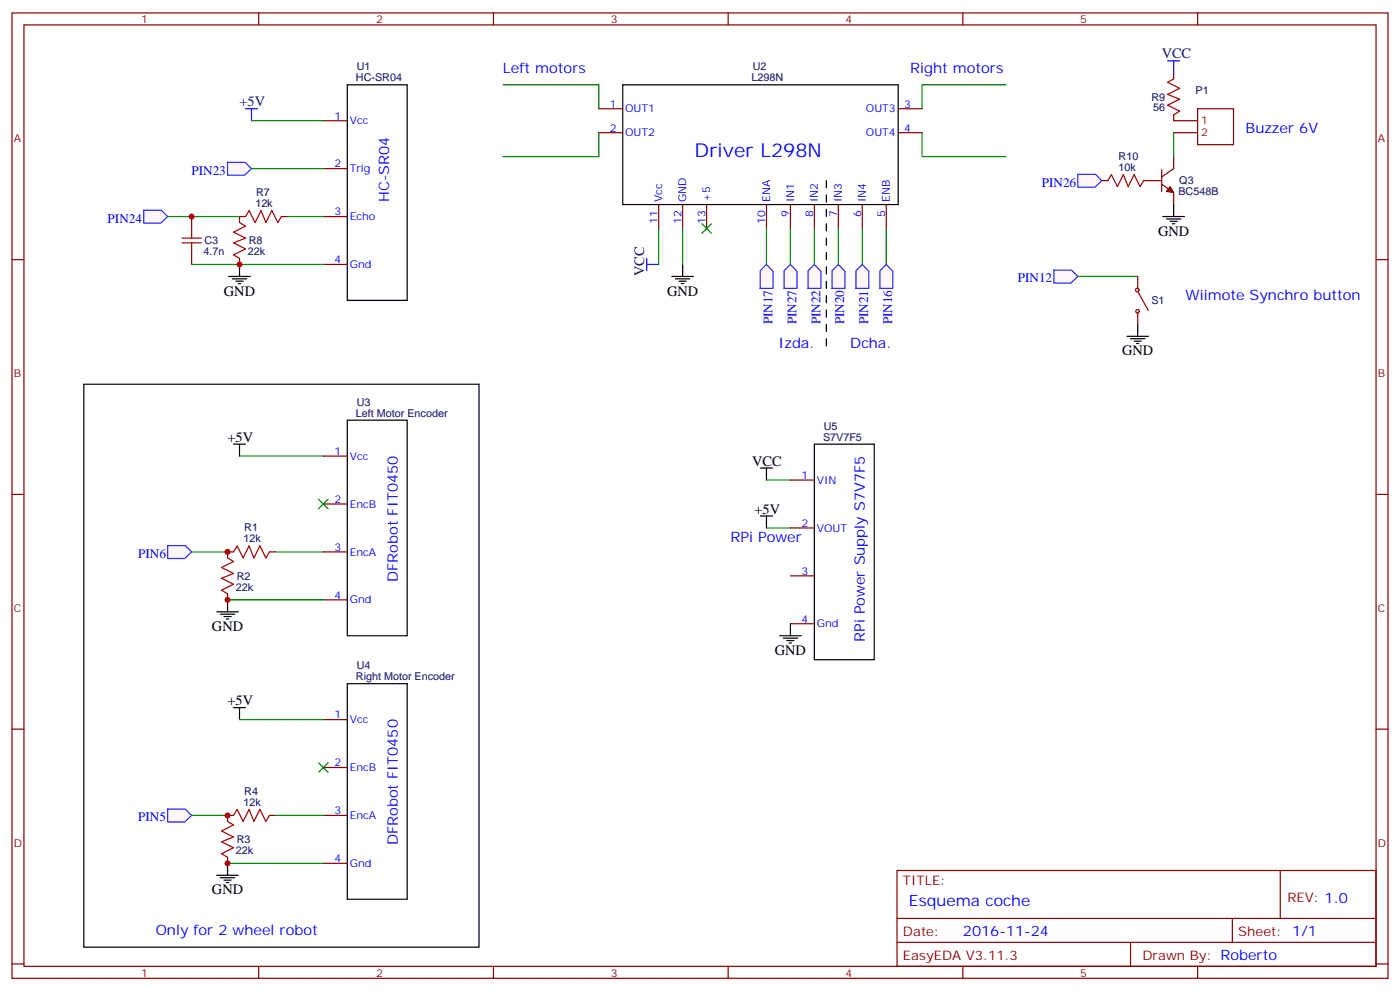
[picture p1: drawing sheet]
<svg xmlns="http://www.w3.org/2000/svg" width="412mm" height="292mm" viewBox="0 0 412 292" stroke-linecap="round" stroke-linejoin="round" font-family="sans-serif">
<path d="M102.3 25h17.6v63.5h-17.6zM183.4 25h81.2v35.3h-81.2zM24.7 113.2h116.4v165.8h-116.4zM102.3 123.8h17.6v63.5h-17.6zM239.9 130.8h17.6v63.5h-17.6zM102.3 201.4h17.6v63.5h-17.6z" fill="none" stroke="#000" stroke-width=".35"/>
<path d="M243.4 53.2v49.4" fill="none" stroke="#000" stroke-width=".35" stroke-dasharray="2.1 2.1"/>
<g fill="none" stroke="#870000" stroke-width=".35">
<path d="M3.5 3.8h405.4v284.3h-405.4zM7.1 7.3h398.2v277.3h-398.2zM76.2 3.8v3.5M145.3 3.8v3.5M214.5 3.8v3.5M283.6 3.8v3.5M352.8 3.8v3.5M95.2 35.6h7.1M176.4 32h7M176.4 39.1h7M264.6 32h7M264.6 39.1h7"/>
<path d="M345.7 21.4v1.8M345.7 33.8v1.8M95.2 49.7h7.1M324.6 53.2h1.7M336.9 53.2h5.3M342.2 54.3l3.5 2.4v3.6M342.2 50v6.4M345.7 46.1v3.6l-3.5 2.4M3.5 76.5h3.6M56.4 63.8v3.5M56.4 74.4v3.5M70.6 76.1v1.8"/>
<path d="M72.3 63.8h-1.7v1.7M82.9 63.8h1.8M95.2 63.8h7.1M95.2 77.9h7.1M194 60.3v7M201.1 60.3v7M208.1 60.3v7M225.8 60.3v7M232.8 60.3v7M239.9 60.3v7M246.9 60.3v7M254 60.3v7"/>
<path d="M261.1 60.3v7M405.3 76.5h3.6M335.1 81.4v3.5M335.1 92v3.5M95.2 134.3h7.1M3.5 145.6h3.6M95.2 148.4h7.1M232.8 141.4h7.1M232.8 155.5h7.1M405.3 145.6h3.6M67 174.9v1.8M68.8 162.6h-1.8v1.7"/>
<path d="M79.4 162.6h1.7M95.2 162.6h7.1M95.2 176.7h7.1M232.8 169.6h7.1M232.8 183.7h7.1M3.5 214.8h3.6M95.2 211.9h7.1M405.3 214.8h3.6M95.2 226.1h7.1M67 252.5v1.8M68.8 240.2h-1.8v1.7M79.4 240.2h1.7"/>
<path d="M95.2 240.2h7.1M95.2 254.3h7.1M264.2 256.4h141.1v28.2h-141.1zM377.1 256.4v14.1M264.2 270.5h141.1M264.2 277.6h141.1M333 277.6v7M363 270.5v7.1M3.5 283.9h3.6M76.2 284.6v3.5M145.3 284.6v3.5M214.5 284.6v3.5"/>
<path d="M283.6 284.6v3.5M352.8 284.6v3.5M405.3 283.9h3.6"/>
</g>
<g fill="none" stroke="#a10000" stroke-width=".35">
<path d="M345.7 23.2l-1.7 1.1 3.5 1.7-3.5 1.8 3.5 1.4-3.5 1.8 3.5 1.7-1.8 1.1M326.3 53.2l1.1-1.8 1.7 3.6 1.8-3.6 1.4 3.6 1.8-3.6 1.7 3.6 1.1-1.8M53.6 71.5h5.7M53.6 70.1h5.7M56.4 67.3v2.8M56.4 71.5v2.9M70.6 65.5l1.7 1.1-3.5 1.8 3.5 1.7-3.5 1.4 3.5 1.8-3.5 1.8 1.8 1M72.3 63.8l1.1-1.8 1.7 3.5 1.8-3.5 1.4 3.5 1.8-3.5 1.7 3.5 1.1-1.7M335.2 86l3 5.4M67 164.3l1.8 1.1-3.5 1.7 3.5 1.8-3.5 1.4 3.5 1.8-3.5 1.7 1.7 1.1M68.8 162.6l1-1.8 1.8 3.5 1.8-3.5 1.4 3.5 1.8-3.5 1.7 3.5 1.1-1.7M67 241.9l1.8 1.1-3.5 1.8 3.5 1.7-3.5 1.4 3.5 1.8-3.5 1.8 1.7 1"/>
<path d="M68.8 240.2l1-1.8 1.8 3.5 1.8-3.5 1.4 3.5 1.8-3.5 1.7 3.5 1.1-1.7"/>
<circle cx="335" cy="85.4" r=".53"/>
<circle cx="335.1" cy="91.7" r=".53"/>
</g>
<path d="M344.7 55l1 1.7-2.1-.3z" fill="#870000" stroke="#870000" stroke-width=".35"/>
<path d="M345.7 35.6h7.1M345.7 39.1h7.1M352.8 32h10.6v10.6h-10.6z" fill="none" stroke="#800000" stroke-width=".35"/>
<path d="M72.3 32h3.5M74.1 32v3.6" fill="none" stroke="#00f" stroke-width=".35"/>
<g fill="#fff7f7" stroke="#420aff" stroke-width=".35">
<path d="M66.9 47.8h5.3l1.9 1.9-2 1.9h-5.1z"/>
<path d="M42.2 61.9h5.3l1.9 1.9-2 1.9h-5.1z"/>
<path d="M223.9 79.7l1.9-1.8 1.9 2v5l-3.8 .1z"/>
<path d="M231 79.7l1.8-1.8 2 2v5l-3.8 .1z"/>
<path d="M238 79.7l1.9-1.8 1.9 2v5l-3.8 .1z"/>
<path d="M245.1 79.7l1.8-1.8 2 2v5l-3.8 .1z"/>
<path d="M252.1 79.7l1.9-1.8 1.9 2v5l-3.8 .1z"/>
<path d="M259.2 79.7l1.9-1.8 1.9 2v5l-3.8 .1z"/>
</g>
<path d="M344 17.9h3.5M345.7 17.9v3.5" fill="none" stroke="#00f" stroke-width=".35"/>
<g fill="#fff7f7" stroke="#420aff" stroke-width=".35">
<path d="M317.4 51.3h5.3l1.9 1.9-2.1 1.9h-5z"/>
<path d="M310.4 79.6h5.2l1.9 1.8-2 2h-5.1z"/>
</g>
<path d="M190.5 77.9h3.5M190.5 76.1v3.6" fill="none" stroke="#00f" stroke-width=".35"/>
<path d="M68.8 130.8h3.5M70.6 130.8v3.5" fill="none" stroke="#000" stroke-width=".35"/>
<g fill="#fff7f7" stroke="#420aff" stroke-width=".35">
<path d="M49.3 160.7h5.3l1.8 1.9-2 1.9h-5z"/>
<path d="M49.3 238.3h5.3l1.8 1.9-2 1.9h-5z"/>
</g>
<g fill="none" stroke="#000" stroke-width=".35">
<path d="M70.6 77.9v3.5M201.1 77.9v3.5M342.5 63.8h6.4M343.6 64.5h4.2M344.7 65.2h2.1M345.4 65.9h.7M345.7 60.3v3.5M67.4 81.4h6.3M68.4 82.1h4.3M69.5 82.8h2.1M70.2 83.5h.7M197.9 81.4h6.4"/>
<path d="M199 82.1h4.2M200 82.8h2.1M200.7 83.5h.7M332 99.1h6.3M333 99.8h4.3M335.1 95.5v3.6M334.1 100.5h2.1M334.8 101.2h.7M224 137.9h3.5M225.8 137.9v3.5M224 152h3.5M225.8 152v3.5"/>
<path d="M67 176.7v3.5M63.9 180.2h6.3M64.9 180.9h4.2M66 181.6h2.1M66.7 182.3h.7M229.7 187.3h6.3M230.7 188h4.2M231.8 188.7h2.1M232.5 189.4h.7M232.8 183.7v3.6M68.8 208.4h3.5M70.6 208.4v3.5"/>
<path d="M63.9 257.8h6.3M64.9 258.5h4.2M66 259.2h2.1M66.7 259.9h.7M67 254.3v3.5"/>
</g>
<g fill="none" stroke="#008700" stroke-width=".35">
<path d="M74.1 35.6h21.1M148.2 25h28.2v7M176.4 39.1v7h-28.2M271.6 39.1v7h24.7M296.3 25h-24.7v7M345.7 39.1v7M74.1 49.7h21.1M49.4 63.8h21.2M56.4 77.9h38.8M84.7 63.8h10.5M194 67.3v10.6M201.1 67.3v10.6"/>
<path d="M225.8 67.3v10.6M232.8 67.3v10.6M239.9 67.3v10.6M246.9 67.3v10.6M254 67.3v10.6M261.1 67.3v10.6M317.5 81.4h17.6M70.6 134.3h24.6M225.8 141.4h7M225.8 155.5h7M56.4 162.6h10.6M67 176.7h28.2"/>
<path d="M81.1 162.6h14.1M70.6 211.9h24.6M56.4 240.2h10.6M67 254.3h28.2M81.1 240.2h14.1"/>
</g>
<g fill="#c00">
<circle cx="67" cy="254.3" r=".88"/>
<circle cx="70.6" cy="77.9" r=".88"/>
<circle cx="56.4" cy="63.8" r=".88"/>
<circle cx="67" cy="162.6" r=".88"/>
<circle cx="67" cy="240.2" r=".88"/>
<circle cx="67" cy="176.7" r=".88"/>
</g>
<g fill="#c00" stroke="#008700" stroke-width=".35">
<path d="M206.7 65.9l2.8 2.8zM209.5 65.9l-2.8 2.8z"/>
<path d="M93.8 147l2.9 2.9zM96.7 147l-2.9 2.9z"/>
<path d="M93.8 224.6l2.9 2.9zM96.7 224.6l-2.9 2.9z"/>
</g>
<text font-size="5.6" fill="#00f" x="204.6" y="46.1">Driver L298N</text>
<text font-size="4.6" fill="#00f" x="267.8" y="267">Esquema coche</text>
<g font-size="4.2" fill="#000080">
<text x="342.2" y="17.2">VCC</text>
<text x="70.6" y="31.3">+5V</text>
<text x="189.8" y="81.4" transform="rotate(-90 189.8 81.4)">VCC</text>
</g>
<g font-size="4.2" fill="#00f">
<text x="148.2" y="21.4">Left motors</text>
<text x="268.1" y="21.4">Right motors</text>
<text x="366.9" y="39.1">Buzzer 6V</text>
<text x="114.7" y="59.5" transform="rotate(-90 114.7 59.5)">HC-SR04</text>
<text x="349.2" y="88.5">Wiimote Synchro button</text>
<text x="229.3" y="102.6">Izda.</text>
<text x="250.5" y="102.6">Dcha.</text>
<text x="215.2" y="159.8">RPi Power</text>
<text x="117.2" y="171.4" transform="rotate(-90 117.2 171.4)">DFRobot FIT0450</text>
<text x="254.8" y="189.1" transform="rotate(-90 254.8 189.1)">RPi Power Supply S7V7F5</text>
<text x="117.2" y="249" transform="rotate(-90 117.2 249)">DFRobot FIT0450</text>
<text x="45.9" y="275.4">Only for 2 wheel robot</text>
<text x="283.6" y="275.8">2016-11-24</text>
</g>
<g font-size="4.2">
<text x="341.1" y="69.4">GND</text>
<text x="66" y="87.1">GND</text>
<text x="196.5" y="87.1">GND</text>
<text x="330.6" y="104.7">GND</text>
<text x="67" y="130.1">+5V</text>
<text x="221.5" y="137.2">VCC</text>
<text x="222.2" y="151.3">+5V</text>
<text x="62.4" y="185.8">GND</text>
<text x="228.2" y="192.9">GND</text>
<text x="67" y="207.7">+5V</text>
<text x="62.4" y="263.5">GND</text>
</g>
<g font-size="3.9" fill="#00f">
<text x="56.4" y="51.4">PIN23</text>
<text x="306.9" y="55">PIN26</text>
<text x="31.7" y="65.5">PIN24</text>
<text x="299.8" y="83.2">PIN12</text>
<text x="227.5" y="95.6" transform="rotate(-90 227.5 95.6)">PIN17</text>
<text x="234.6" y="95.6" transform="rotate(-90 234.6 95.6)">PIN27</text>
<text x="241.7" y="95.6" transform="rotate(-90 241.7 95.6)">PIN22</text>
<text x="248.7" y="95.6" transform="rotate(-90 248.7 95.6)">PIN20</text>
<text x="255.8" y="95.6" transform="rotate(-90 255.8 95.6)">PIN21</text>
<text x="262.8" y="95.6" transform="rotate(-90 262.8 95.6)">PIN16</text>
<text x="40.7" y="164.3">PIN6</text>
<text x="40.7" y="241.9">PIN5</text>
</g>
<g font-size="3.9" fill="#800">
<text x="266" y="260.6">TITLE:</text>
<text x="379.2" y="265.6">REV: 1.0</text>
<text x="266" y="275.8">Date:</text>
<text x="364.8" y="275.8">Sheet: 1/1</text>
<text x="266" y="282.9">EasyEDA V3.11.3</text>
<text x="336.5" y="282.9">Drawn By: Roberto</text>
</g>
<g font-size="3.2" fill="#800">
<text x="41.6" y="6.8">1</text>
<text x="110.8" y="6.8">2</text>
<text x="179.9" y="6.8">3</text>
<text x="249.1" y="6.8">4</text>
<text x="318.2" y="6.8">5</text>
<text x="4.1" y="41.9">A</text>
<text x="405.9" y="41.9">A</text>
<text x="4.1" y="111.1">B</text>
<text x="405.9" y="111.1">B</text>
<text x="4.1" y="180.2">C</text>
<text x="405.9" y="180.2">C</text>
<text x="4.1" y="249.3">D</text>
<text x="405.9" y="249.3">D</text>
<text x="41.6" y="287.6">1</text>
<text x="110.8" y="287.6">2</text>
<text x="179.9" y="287.6">3</text>
<text x="249.1" y="287.6">4</text>
<text x="318.2" y="287.6">5</text>
</g>
<g font-size="3.2" fill="#000080">
<text x="104.8" y="23.9">HC-SR04</text>
<text x="105.1" y="20.7">U1</text>
<text x="221.4" y="23.9">L298N</text>
<text x="221.7" y="20.7">U2</text>
<text x="339.2" y="29.7">R9</text>
<text x="352.2" y="27.8">P1</text>
<text x="339.7" y="32.8">56</text>
<text x="329.5" y="47.2">R10</text>
<text x="329.5" y="50.4">10k</text>
<text x="75.5" y="57.7">R7</text>
<text x="347.1" y="57.6">BC548B</text>
<text x="347.4" y="54.3">Q3</text>
<text x="75.2" y="61">12k</text>
<text x="60.2" y="72">C3</text>
<text x="73.3" y="72">R8</text>
<text x="60" y="75.2">4.7n</text>
<text x="73" y="75.2">22k</text>
<text x="339.2" y="89.6">S1</text>
<text x="105.1" y="119.5">U3</text>
<text x="104.8" y="122.7">Left Motor Encoder</text>
<text x="242.4" y="129.8">S7V7F5</text>
<text x="242.7" y="126.5">U5</text>
<text x="71.7" y="159.7">12k</text>
<text x="71.9" y="156.5">R1</text>
<text x="69.5" y="174">22k</text>
<text x="69.7" y="170.7">R2</text>
<text x="105.1" y="197.1">U4</text>
<text x="104.8" y="200.3">Right Motor Encoder</text>
<text x="71.7" y="237.3">12k</text>
<text x="71.9" y="234.1">R4</text>
<text x="69.5" y="251.6">22k</text>
<text x="69.7" y="248.4">R3</text>
</g>
<g font-size="3.2" fill="#00f">
<text x="98.5" y="35.2">1</text>
<text x="179.7" y="31.7">1</text>
<text x="184.1" y="33.1">OUT1</text>
<text x="255.1" y="33.1">OUT3</text>
<text x="266.3" y="31.7">3</text>
<text x="103" y="36.6">Vcc</text>
<text x="179.7" y="38.7">2</text>
<text x="184.1" y="40.1">OUT2</text>
<text x="255.1" y="40.1">OUT4</text>
<text x="266.3" y="38.7">4</text>
<text x="98.5" y="49.3">2</text>
<text x="103" y="50.7">Trig</text>
<text x="195.1" y="59.5" transform="rotate(-90 195.1 59.5)">Vcc</text>
<text x="202.1" y="59.5" transform="rotate(-90 202.1 59.5)">GND</text>
<text x="209.2" y="59.5" transform="rotate(-90 209.2 59.5)">+5</text>
<text x="226.8" y="59.5" transform="rotate(-90 226.8 59.5)">ENA</text>
<text x="233.9" y="59.5" transform="rotate(-90 233.9 59.5)">IN1</text>
<text x="240.9" y="59.5" transform="rotate(-90 240.9 59.5)">IN2</text>
<text x="248" y="59.5" transform="rotate(-90 248 59.5)">IN3</text>
<text x="255.1" y="59.5" transform="rotate(-90 255.1 59.5)">IN4</text>
<text x="262.1" y="59.5" transform="rotate(-90 262.1 59.5)">ENB</text>
<text x="98.5" y="63.4">3</text>
<text x="103" y="64.8">Echo</text>
<text x="232.5" y="64" transform="rotate(-90 232.5 64)">9</text>
<text x="239.5" y="64" transform="rotate(-90 239.5 64)">8</text>
<text x="246.6" y="64" transform="rotate(-90 246.6 64)">7</text>
<text x="253.6" y="64" transform="rotate(-90 253.6 64)">6</text>
<text x="260.7" y="64" transform="rotate(-90 260.7 64)">5</text>
<text x="193.7" y="66.1" transform="rotate(-90 193.7 66.1)">11</text>
<text x="200.7" y="66.1" transform="rotate(-90 200.7 66.1)">12</text>
<text x="207.8" y="66.1" transform="rotate(-90 207.8 66.1)">13</text>
<text x="225.4" y="66.1" transform="rotate(-90 225.4 66.1)">10</text>
<text x="98.5" y="77.5">4</text>
<text x="103" y="79">Gnd</text>
<text x="98.5" y="134">1</text>
<text x="103" y="135.4">Vcc</text>
<text x="236.1" y="141">1</text>
<text x="240.6" y="142.5">VIN</text>
<text x="98.5" y="148.1">2</text>
<text x="103" y="149.5">EncB</text>
<text x="236.1" y="155.2">2</text>
<text x="240.6" y="156.6">VOUT</text>
<text x="98.5" y="162.2">3</text>
<text x="103" y="163.6">EncA</text>
<text x="236.1" y="169.3">3</text>
<text x="98.5" y="176.3">4</text>
<text x="103" y="177.7">Gnd</text>
<text x="236.1" y="183.4">4</text>
<text x="240.6" y="184.8">Gnd</text>
<text x="98.5" y="211.6">1</text>
<text x="103" y="213">Vcc</text>
<text x="98.5" y="225.7">2</text>
<text x="103" y="227.1">EncB</text>
<text x="98.5" y="239.8">3</text>
<text x="103" y="241.2">EncA</text>
<text x="98.5" y="253.9">4</text>
<text x="103" y="255.3">Gnd</text>
</g>
<g font-size="3.2" fill="#800000">
<text x="353.8" y="36.6">1</text>
<text x="353.8" y="40.1">2</text>
</g>
</svg>
